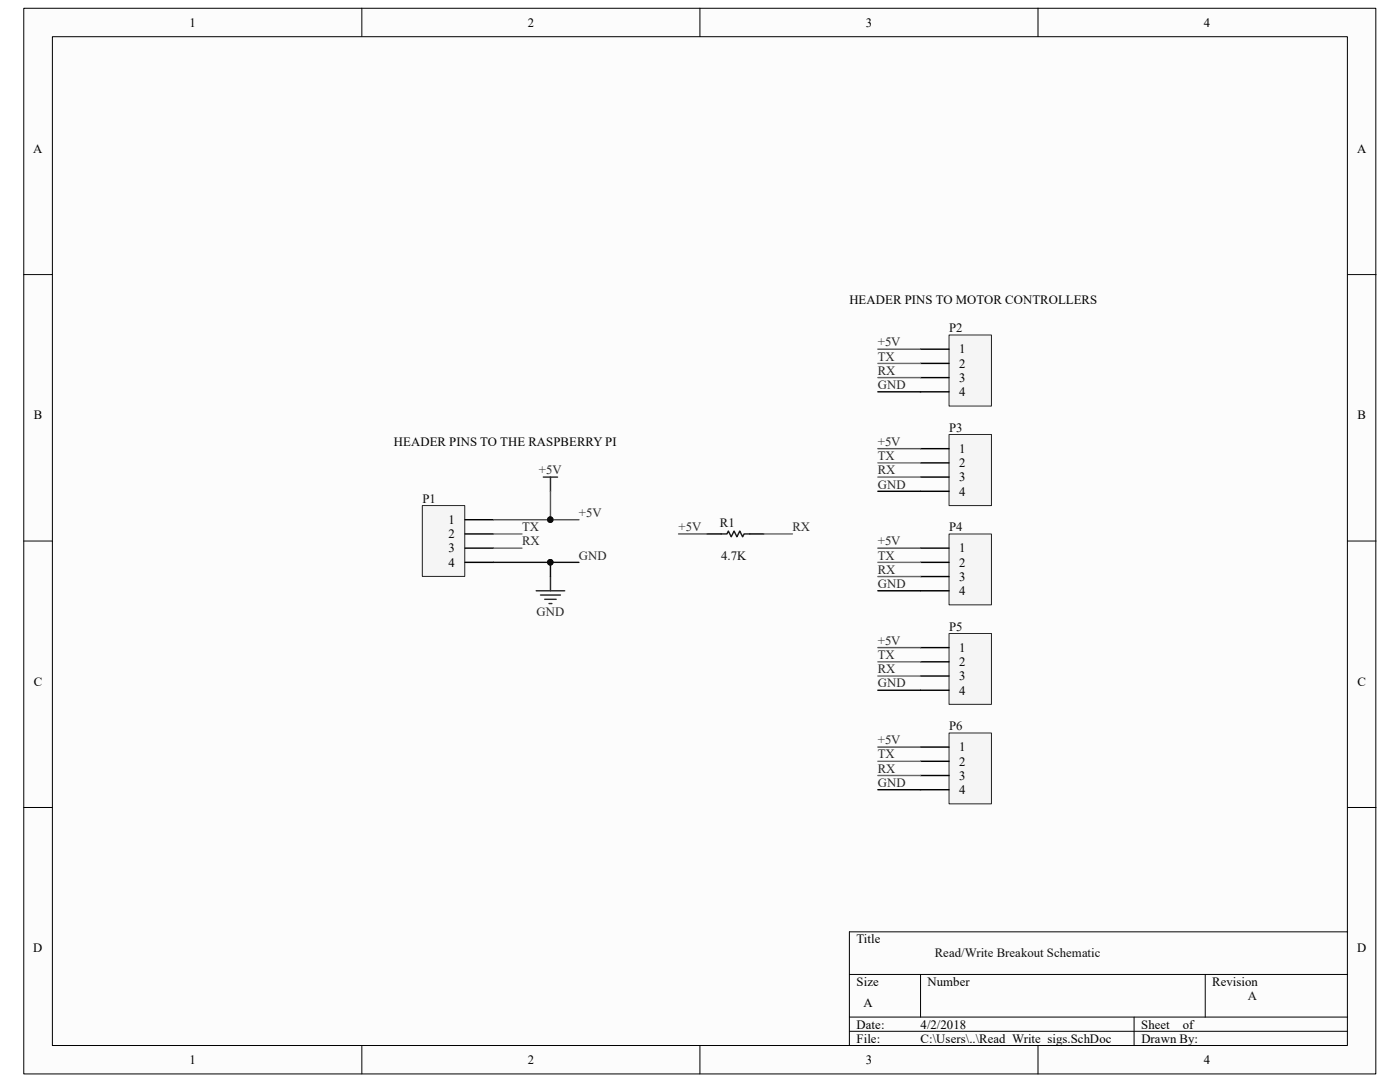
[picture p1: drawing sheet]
<svg xmlns="http://www.w3.org/2000/svg" width="279mm" height="216mm" viewBox="0 0 279 216" stroke-linecap="round" stroke-linejoin="round" font-family="sans-serif">
<path d="M4.8 1.7h269.8v212.6h-269.8z" fill="#fcfcfc"/>
<path d="M4.7 1.7h269.9v212.6h-269.9z" fill="none" stroke="#000" stroke-width=".2"/>
<path d="M10.5 7.4h258.4v201.2h-258.4z" fill="#fcfcfc"/>
<g fill="none" stroke="#000" stroke-width=".2">
<path d="M10.5 7.3h258.4v201.3h-258.4zM72.2 1.6v5.7M139.7 1.6v5.7M207.2 1.6v5.7M4.7 54.8h5.7M268.9 54.8h5.7M4.7 108h5.7M268.9 108h5.7M4.7 161.1h5.7M268.9 161.1h5.7M169.5 194.4h99.4M183.7 194.4v8.5"/>
<path d="M240.5 194.4v8.5M268.9 185.9h-99.4v22.7M72.2 208.6v5.7M139.7 208.6v5.7M169.5 202.9h99.4M169.5 205.8h99.4M207.2 208.6v5.7M226.3 202.9v5.7"/>
</g>
<path d="M189.4 66.9h8.5v14.1h-8.5z" fill="#f5f5f5"/>
<path d="M189.4 66.8h8.5v14.2h-8.5z" fill="none" stroke="#262626" stroke-width=".2"/>
<path d="M183.7 69.7h5.7M183.7 72.5h5.7M183.7 75.3h5.7M183.7 78.2h5.7" fill="none" stroke="#000" stroke-width=".28"/>
<path d="M189.4 86.7h8.5v14.2h-8.5z" fill="#f5f5f5"/>
<path d="M189.4 86.7h8.5v14.2h-8.5z" fill="none" stroke="#262626" stroke-width=".2"/>
<path d="M183.7 89.5h5.7M183.7 92.4h5.7M183.7 95.2h5.7M183.7 98h5.7" fill="none" stroke="#000" stroke-width=".28"/>
<path d="M189.4 106.6h8.5v14.1h-8.5z" fill="#f5f5f5"/>
<path d="M189.4 106.6h8.5v14.1h-8.5z" fill="none" stroke="#262626" stroke-width=".2"/>
<path d="M183.7 109.4h5.7M183.7 112.2h5.7M183.7 115h5.7M183.7 117.9h5.7" fill="none" stroke="#000" stroke-width=".28"/>
<path d="M189.4 126.4h8.5v14.1h-8.5z" fill="#f5f5f5"/>
<path d="M189.4 126.4h8.5v14.1h-8.5z" fill="none" stroke="#262626" stroke-width=".2"/>
<path d="M183.7 129.2h5.7M183.7 132.1h5.7M183.7 134.9h5.7M183.7 137.7h5.7" fill="none" stroke="#000" stroke-width=".28"/>
<path d="M189.4 146.3h8.5v14.1h-8.5z" fill="#f5f5f5"/>
<path d="M189.4 146.3h8.5v14.1h-8.5z" fill="none" stroke="#262626" stroke-width=".2"/>
<path d="M183.7 149.1h5.7M183.7 151.9h5.7M183.7 154.7h5.7M183.7 157.6h5.7" fill="none" stroke="#000" stroke-width=".28"/>
<path d="M84.3 100.9h8.5v14.1h-8.5z" fill="#f5f5f5"/>
<path d="M84.3 100.9h8.5v14.1h-8.5z" fill="none" stroke="#262626" stroke-width=".2"/>
<path d="M175.2 78.2h8.5M175.2 98h8.5M92.8 103.7h5.7M92.8 106.5h5.7M92.8 109.4h5.7M92.8 112.2h5.7M141.1 106.5h2.8M149.6 106.5h2.9M175.2 117.9h8.5M175.2 137.7h8.5M175.2 157.6h8.5" fill="none" stroke="#000" stroke-width=".28"/>
<path d="M108.4 95.2h2.9M109.9 95.2v2.8M107 117.9h5.7M107.9 118.7h3.9M108.7 119.6h2.3M109.9 115v2.9M109.6 120.4h.5" fill="none" stroke="#262626" stroke-width=".28"/>
<path d="M143.9 106.5h1.2l.3-.5 .5 1.1 .6-1.1 .6 1.1 .5-1.1 .6 1.1 .3-.6h1.1" fill="none" stroke="#1c1c1c" stroke-width=".28"/>
<path d="M175.2 72.5h8.5M175.2 92.4h8.5M98.5 106.5h5.7M175.2 112.2h8.5M175.2 132.1h8.5M175.2 151.9h8.5" fill="none" stroke="#717171" stroke-width=".28"/>
<path d="M175.2 75.3h8.5M175.2 95.2h8.5M98.5 109.4h5.7M152.5 106.5h5.6M175.2 115h8.5M175.2 134.9h8.5M175.2 154.7h8.5" fill="none" stroke="#686868" stroke-width=".28"/>
<path d="M175.2 69.7h8.5M109.9 98v5.7M175.2 89.5h8.5M98.5 103.7h17M135.4 106.5h5.7M175.2 109.4h8.5M175.2 129.2h8.5M175.2 149.1h8.5" fill="none" stroke="#535353" stroke-width=".28"/>
<g fill="#0e0e0e" stroke="#0e0e0e" stroke-width=".2">
<circle cx="109.8" cy="103.7" r=".55"/>
<circle cx="109.8" cy="112.2" r=".55"/>
</g>
<path d="M98.5 112.2h17M109.9 112.2v2.8" fill="none" stroke="#0e0e0e" stroke-width=".28"/>
<g font-size="2.5">
<text x="37.8" y="5.3">1</text>
<text x="105.3" y="5.3">2</text>
<text x="172.8" y="5.3">3</text>
<text x="240.2" y="5.3">4</text>
<text x="6.6" y="30.5">A</text>
<text x="270.8" y="30.5">A</text>
<text x="169.5" y="60.6">HEADER PINS TO MOTOR CONTROLLERS</text>
<text x="191.4" y="70.5">1</text>
<text x="191.4" y="73.4">2</text>
<text x="191.4" y="76.2">3</text>
<text x="6.7" y="83.7">B</text>
<text x="191.4" y="79">4</text>
<text x="270.9" y="83.7">B</text>
<text x="78.6" y="89">HEADER PINS TO THE RASPBERRY PI</text>
<text x="191.4" y="90.4">1</text>
<text x="191.4" y="93.2">2</text>
<text x="191.4" y="96.1">3</text>
<text x="191.4" y="98.9">4</text>
<text x="89.5" y="104.6">1</text>
<text x="89.5" y="107.4">2</text>
<text x="89.5" y="110.2">3</text>
<text x="89.5" y="113.1">4</text>
<text x="191.4" y="110.2">1</text>
<text x="191.4" y="113.1">2</text>
<text x="191.4" y="115.9">3</text>
<text x="191.4" y="118.7">4</text>
<text x="191.4" y="130.1">1</text>
<text x="6.7" y="136.8">C</text>
<text x="191.4" y="132.9">2</text>
<text x="191.4" y="135.8">3</text>
<text x="270.9" y="136.8">C</text>
<text x="191.4" y="138.6">4</text>
<text x="191.4" y="149.9">1</text>
<text x="191.4" y="152.8">2</text>
<text x="191.4" y="155.6">3</text>
<text x="191.4" y="158.5">4</text>
<text x="6.6" y="190">D</text>
<text x="170.9" y="188.2">Title</text>
<text x="270.8" y="190">D</text>
<text x="170.9" y="196.7">Size</text>
<text x="185.1" y="196.7">Number</text>
<text x="241.9" y="196.7">Revision</text>
<text x="172.3" y="201">A</text>
<text x="170.9" y="205.2">Date:</text>
<text x="170.9" y="208.1">File:</text>
<text x="183.7" y="208.1">C:\Users\..\Read_Write_sigs.SchDoc</text>
<text x="183.7" y="205.2">4/2/2018</text>
<text x="227.8" y="205.2">Sheet</text>
<text x="227.8" y="208.1">Drawn By:</text>
<text x="236" y="205.2">of</text>
<text x="37.8" y="212.3">1</text>
<text x="105.3" y="212.3">2</text>
<text x="172.8" y="212.3">3</text>
<text x="240.2" y="212.3">4</text>
</g>
<g font-size="2.5" fill="#262626">
<text x="175.2" y="69.1">+5V</text>
<text x="175.2" y="72">TX</text>
<text x="175.2" y="77.6">GND</text>
<text x="175.2" y="74.8">RX</text>
<text x="175.2" y="89">+5V</text>
<text x="107.6" y="94.7">+5V</text>
<text x="175.2" y="91.8">TX</text>
<text x="175.2" y="94.7">RX</text>
<text x="175.2" y="97.5">GND</text>
<text x="104.2" y="106">TX</text>
<text x="115.5" y="103.2">+5V</text>
<text x="135.4" y="106">+5V</text>
<text x="158.2" y="106">RX</text>
<text x="104.2" y="108.8">RX</text>
<text x="115.5" y="111.7">GND</text>
<text x="175.2" y="108.8">+5V</text>
<text x="175.2" y="111.7">TX</text>
<text x="175.2" y="117.3">GND</text>
<text x="175.2" y="114.5">RX</text>
<text x="107.1" y="123">GND</text>
<text x="175.2" y="128.7">+5V</text>
<text x="175.2" y="131.5">TX</text>
<text x="175.2" y="137.2">GND</text>
<text x="175.2" y="134.3">RX</text>
<text x="175.2" y="148.5">+5V</text>
<text x="175.2" y="151.3">TX</text>
<text x="175.2" y="154.2">RX</text>
<text x="175.2" y="157">GND</text>
</g>
<g font-size="2.5" fill="#0e0e0e">
<text x="189.4" y="66.3">P2</text>
<text x="189.4" y="86.1">P3</text>
<text x="84.3" y="100.3">P1</text>
<text x="143.7" y="105.2">R1</text>
<text x="189.4" y="106">P4</text>
<text x="143.9" y="111.7">4.7K</text>
<text x="189.4" y="125.8">P5</text>
<text x="189.4" y="145.7">P6</text>
<text x="186.6" y="191.1">Read/Write Breakout Schematic</text>
<text x="249" y="199.6">A</text>
</g>
</svg>
